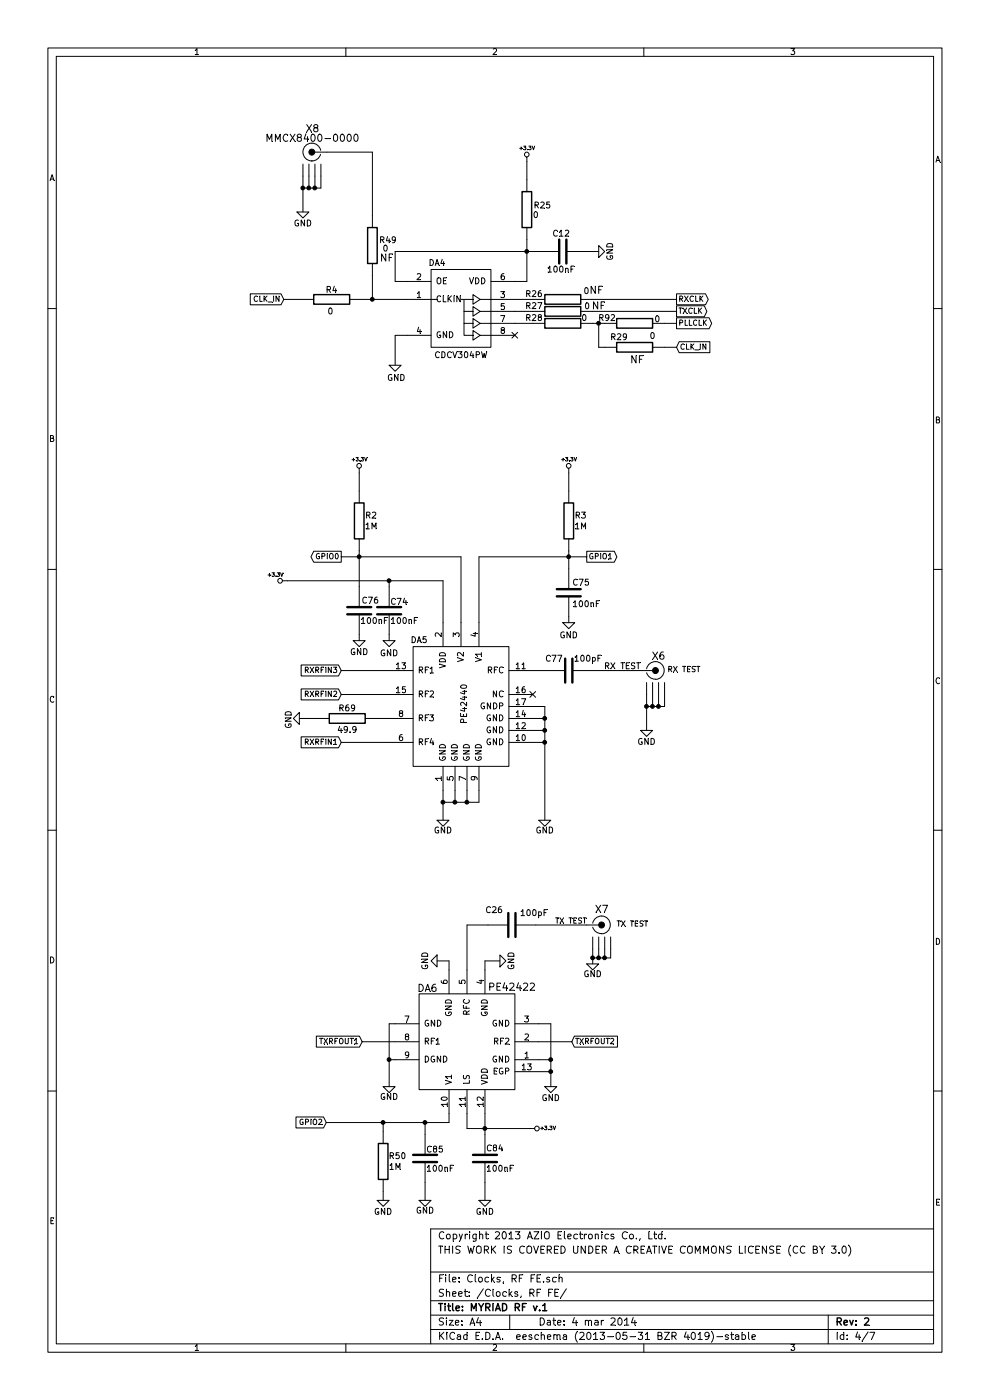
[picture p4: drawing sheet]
EESchema Schematic File Version 2
LIBS:power
LIBS:MYRIAD_RF-cache
EELAYER 27 0
EELAYER END
$Descr A4 8268 11693 portrait
encoding utf-8
Sheet 4 7
Title "MYRIAD RF v.1"
Date "4 mar 2014"
Rev "2"
Comp ""
Comment1 "THIS WORK IS COVERED UNDER A CREATIVE COMMONS LICENSE (CC BY 3.0)"
Comment2 "Copyright 2013 AZIO Electronics Co., Ltd."
Comment3 ""
Comment4 ""
$EndDescr
Text GLabel 2725 9375 0    45   Input ~ 0
GPIO2
Text GLabel 3025 8700 0    45   Input ~ 0
TXRFOUT1
Text GLabel 4775 8700 2    45   Input ~ 0
TXRFOUT2
Text GLabel 4900 4650 2    45   Output ~ 0
GPIO1
Text GLabel 2850 4650 0    45   Output ~ 0
GPIO0
Text GLabel 2850 5600 0    45   Input ~ 0
RXRFIN3
Text GLabel 2850 5800 0    45   Input ~ 0
RXRFIN2
Text GLabel 2850 6200 0    45   Input ~ 0
RXRFIN1
Text GLabel 5650 2500 2    45   Output ~ 0
RXCLK
Text GLabel 5650 2600 2    45   Output ~ 0
TXCLK
Text GLabel 5650 2700 2    45   Output ~ 0
PLLCLK
Text GLabel 5650 2900 2    45   Input ~ 0
CLK_IN
Text GLabel 2370 2500 0    45   Input ~ 0
CLK_IN
$Comp
L GND #PWR037
U 1 1
P 3200 10025
F 0 "#PWR037" H 3200 10125 50  0001 C CNN
F 1 "GND" H 3200 9925 50  0000 C CNN
F 2 "" H 3200 10025 60  0001 C CNN
F 3 "" H 3200 10025 60  0001 C CNN
	1    3200 10025
	1    0    0    -1  
$EndComp
$Comp
L GND #PWR038
U 1 1
P 4050 10025
F 0 "#PWR038" H 4050 10125 50  0001 C CNN
F 1 "GND" H 4050 9925 50  0000 C CNN
F 2 "" H 4050 10025 60  0001 C CNN
F 3 "" H 4050 10025 60  0001 C CNN
	1    4050 10025
	1    0    0    -1  
$EndComp
$Comp
L GND #PWR039
U 1 1
P 3550 10025
F 0 "#PWR039" H 3550 10125 50  0001 C CNN
F 1 "GND" H 3550 9935 50  0000 C CNN
F 2 "" H 3550 10025 60  0001 C CNN
F 3 "" H 3550 10025 60  0001 C CNN
	1    3550 10025
	1    0    0    -1  
$EndComp
$Comp
L GND #PWR040
U 1 1
P 4950 8050
F 0 "#PWR040" H 4950 8150 50  0001 C CNN
F 1 "GND" H 4950 7960 50  0000 C CNN
F 2 "" H 4950 8050 60  0001 C CNN
F 3 "" H 4950 8050 60  0001 C CNN
	1    4950 8050
	1    0    0    -1  
$EndComp
$Comp
L GND #PWR041
U 1 1
P 5000 2100
F 0 "#PWR041" H 5000 2200 50  0001 C CNN
F 1 "GND" H 5000 2000 50  0000 C CNN
F 2 "" H 5000 2100 60  0001 C CNN
F 3 "" H 5000 2100 60  0001 C CNN
	1    5000 2100
	0    -1   -1   0   
$EndComp
$Comp
L GND #PWR042
U 1 1
P 3300 3050
F 0 "#PWR042" H 3300 3150 50  0001 C CNN
F 1 "GND" H 3310 2940 50  0000 C CNN
F 2 "" H 3300 3050 60  0001 C CNN
F 3 "" H 3300 3050 60  0001 C CNN
	1    3300 3050
	1    0    0    -1  
$EndComp
$Comp
L GND #PWR043
U 1 1
P 4750 5200
F 0 "#PWR043" H 4750 5300 50  0001 C CNN
F 1 "GND" H 4750 5090 50  0000 C CNN
F 2 "" H 4750 5200 60  0001 C CNN
F 3 "" H 4750 5200 60  0001 C CNN
	1    4750 5200
	1    0    0    -1  
$EndComp
$Comp
L GND #PWR044
U 1 1
P 3250 5350
F 0 "#PWR044" H 3250 5450 50  0001 C CNN
F 1 "GND" H 3250 5240 50  0000 C CNN
F 2 "" H 3250 5350 60  0001 C CNN
F 3 "" H 3250 5350 60  0001 C CNN
	1    3250 5350
	1    0    0    -1  
$EndComp
$Comp
L GND #PWR045
U 1 1
P 3000 5350
F 0 "#PWR045" H 3000 5450 50  0001 C CNN
F 1 "GND" H 3000 5250 50  0000 C CNN
F 2 "" H 3000 5350 60  0001 C CNN
F 3 "" H 3000 5350 60  0001 C CNN
	1    3000 5350
	1    0    0    -1  
$EndComp
$Comp
L GND #PWR046
U 1 1
P 2500 6000
F 0 "#PWR046" H 2500 6100 50  0001 C CNN
F 1 "GND" H 2510 5910 50  0000 C CNN
F 2 "" H 2500 6000 60  0001 C CNN
F 3 "" H 2500 6000 60  0001 C CNN
	1    2500 6000
	0    1    1    0   
$EndComp
$Comp
L GND #PWR047
U 1 1
P 3700 6850
F 0 "#PWR047" H 3700 6950 50  0001 C CNN
F 1 "GND" H 3700 6760 50  0000 C CNN
F 2 "" H 3700 6850 60  0001 C CNN
F 3 "" H 3700 6850 60  0001 C CNN
	1    3700 6850
	1    0    0    -1  
$EndComp
$Comp
L GND #PWR048
U 1 1
P 4550 6850
F 0 "#PWR048" H 4550 6950 50  0001 C CNN
F 1 "GND" H 4550 6760 50  0000 C CNN
F 2 "" H 4550 6850 60  0001 C CNN
F 3 "" H 4550 6850 60  0001 C CNN
	1    4550 6850
	1    0    0    -1  
$EndComp
$Comp
L GND #PWR049
U 1 1
P 5400 6100
F 0 "#PWR049" H 5400 6200 50  0001 C CNN
F 1 "GND" H 5400 6000 50  0000 C CNN
F 2 "" H 5400 6100 60  0001 C CNN
F 3 "" H 5400 6100 60  0001 C CNN
	1    5400 6100
	1    0    0    -1  
$EndComp
$Comp
L SMA X7
U 1 1
P 5050 8025
F 0 "X7" H 5025 8450 60  0000 C CNN
F 1 "SMA8401-0000" H 4970 8425 60  0001 C CNN
F 2 "SMA" H 5050 8025 60  0001 C CNN
F 3 "" H 5050 8025 60  0001 C CNN
F 4 "SMA Female JACK PCB MOUNT 50Ohm;" H 5050 8025 60  0001 C CNN "Description"
F 5 "SMA8401-0000" H 5050 8025 60  0001 C CNN "Manufacturer Part Number"
F 6 "JYEBAO" H 5050 8025 60  0001 C CNN "Manufacturer"
F 7 "100Y" H 5050 8025 60  0001 C CNN "Vendor"
F 8 "50192" H 5050 8025 60  0001 C CNN "Vendor Part Number"
	1    5050 8025
	1    0    0    -1  
$EndComp
Text Label 5350 5600 2    50   ~ 0
RX TEST
$Comp
L SMA X6
U 1 1
P 5500 5900
F 0 "X6" H 5500 6315 60  0000 C CNN
F 1 "SMA8401-0000" H 5900 6200 60  0001 C CNN
F 2 "SMA" H 5500 5900 60  0001 C CNN
F 3 "" H 5500 5900 60  0001 C CNN
F 4 "SMA Female JACK PCB MOUNT 50Ohm;" H 5500 5900 60  0001 C CNN "Description"
F 5 "SMA8401-0000" H 5500 5900 60  0001 C CNN "Manufacturer Part Number"
F 6 "JYEBAO" H 5500 5900 60  0001 C CNN "Manufacturer"
F 7 "100Y" H 5500 5900 60  0001 C CNN "Vendor"
F 8 "50192" H 5500 5900 60  0001 C CNN "Vendor Part Number"
	1    5500 5900
	1    0    0    -1  
$EndComp
$Comp
L R R2
U 1 1
P 3000 4350
F 0 "R2" H 3100 4390 50  0000 C CNN
F 1 "1M" H 3100 4300 50  0000 C CNN
F 2 "R_SM0402" H 3000 4350 60  0001 C CNN
F 3 "" H 3000 4350 60  0001 C CNN
F 4 "RESISTOR; THICK FILM; 1MOHM; 62.5mW; 1%;" H 3000 4350 60  0001 C CNN "Description"
F 5 "RC0402FR-071ML" H 3000 4350 60  0001 C CNN "Manufacturer Part Number"
F 6 "YAGEO" H 3000 4350 60  0001 C CNN "Manufacturer"
F 7 "Farnell" H 3000 4350 60  0001 C CNN "Vendor"
F 8 "2127667" H 3000 4350 60  0001 C CNN "Vendor Part Number"
	1    3000 4350
	1    0    0    -1  
$EndComp
$Comp
L C C77
U 1 1
P 4750 5600
F 0 "C77" V 4850 5650 50  0000 L CNN
F 1 "100pF" V 4850 5325 50  0000 L CNN
F 2 "C_SM0402" H 4750 5600 60  0001 C CNN
F 3 "" H 4750 5600 60  0001 C CNN
F 4 "CAPACITOR; 0402; 100PF; 50V;" H 4750 5600 60  0001 C CNN "Description"
F 5 "GRM1555C1H101JD01D" H 4750 5600 60  0001 C CNN "Manufacturer Part Number"
F 6 "MURATA" H 4750 5600 60  0001 C CNN "Manufacturer"
F 7 "Farnell" H 4750 5600 60  0001 C CNN "Vendor"
F 8 "8819572" H 4750 5600 60  0001 C CNN "Vendor Part Number"
	1    4750 5600
	0    -1   -1   0   
$EndComp
$Comp
L R R69
U 1 1
P 2900 6000
F 0 "R69" V 2820 6000 50  0000 C CNN
F 1 "49.9" V 3000 6000 50  0000 C CNN
F 2 "R_SM0402" H 2900 6000 60  0001 C CNN
F 3 "" H 2900 6000 60  0001 C CNN
F 4 "RESISTOR; 0402; 1%; 49R9;" H 2900 6000 60  0001 C CNN "Description"
F 5 "MC 0.0625W 0402 1% 49R9" H 2900 6000 60  0001 C CNN "Manufacturer Part Number"
F 6 "MULTICOMP" H 2900 6000 60  0001 C CNN "Manufacturer"
F 7 "Farnell" H 2900 6000 60  0001 C CNN "Vendor"
F 8 "1802906RL" H 2900 6000 60  0001 C CNN "Vendor Part Number"
	1    2900 6000
	0    -1   1    0   
$EndComp
NoConn ~ 4450 5800
$Comp
L PE42440 DA5
U 1 1
P 3850 5850
F 0 "DA5" H 3500 6350 50  0000 C CNN
F 1 "PE42440" V 3880 5820 50  0000 C CNN
F 2 "QFN-16" H 3850 5850 60  0001 C CNN
F 3 "" H 3850 5850 60  0001 C CNN
F 4 "IC RF SWITCH; SP4T; 50 OHM; 16QFN;" H 3850 5850 60  0001 C CNN "Description"
F 5 "PE42440" H 3850 5850 60  0001 C CNN "Manufacturer Part Number"
F 6 "Peregrine Semiconductor" H 3850 5850 60  0001 C CNN "Manufacturer"
F 7 "Digi-Key" H 3850 5850 60  0001 C CNN "Vendor"
F 8 "1046-1038-1-ND" H 3850 5850 60  0001 C CNN "Vendor Part Number"
	1    3850 5850
	1    0    0    -1  
$EndComp
$Comp
L C C12
U 1 1
P 4700 2100
F 0 "C12" V 4850 2040 50  0000 L CNN
F 1 "100nF" V 4550 2000 50  0000 L CNN
F 2 "C_SM0402" H 4700 2100 60  0001 C CNN
F 3 "" H 4700 2100 60  0001 C CNN
F 4 "CAPACITOR; 0402; 100NF; 10V; X5R;" H 4700 2100 60  0001 C CNN "Description"
F 5 "C0402C104K8PACTU" H 4700 2100 60  0001 C CNN "Manufacturer Part Number"
F 6 "KEMET" H 4700 2100 60  0001 C CNN "Manufacturer"
F 7 "Farnell" H 4700 2100 60  0001 C CNN "Vendor"
F 8 "1288282" H 4700 2100 60  0001 C CNN "Vendor Part Number"
	1    4700 2100
	0    -1   -1   0   
$EndComp
NoConn ~ 4300 2800
$Comp
L R R25
U 1 1
P 4400 1750
F 0 "R25" H 4530 1780 50  0000 C CNN
F 1 "0" H 4475 1700 50  0000 C CNN
F 2 "R_SM0402" H 4400 1750 60  0001 C CNN
F 3 "" H 4400 1750 60  0001 C CNN
F 4 "RESISTOR; 0402; 0R; REEL 10000;" H 4400 1750 60  0001 C CNN "Description"
F 5 "RC0402JR-070RL" H 4400 1750 60  0001 C CNN "Manufacturer Part Number"
F 6 "YAGEO (PHYCOMP)" H 4400 1750 60  0001 C CNN "Manufacturer"
F 7 "Farnell" H 4400 1750 60  0001 C CNN "Vendor"
F 8 "1117280" H 4400 1750 60  0001 C CNN "Vendor Part Number"
	1    4400 1750
	1    0    0    -1  
$EndComp
$Comp
L R R29
U 1 1
P 5300 2900
F 0 "R29" V 5220 2770 50  0000 C CNN
F 1 "0" V 5210 3050 50  0000 C CNN
F 2 "R_SM0402" H 5300 2900 60  0001 C CNN
F 3 "" H 5300 2900 60  0001 C CNN
F 4 "RESISTOR; 0402; 0R; REEL 10000;" H 5300 2900 60  0001 C CNN "Description"
F 5 "RC0402JR-070RL" H 5300 2900 60  0001 C CNN "Manufacturer Part Number"
F 6 "YAGEO (PHYCOMP)" H 5300 2900 60  0001 C CNN "Manufacturer"
F 7 "Farnell" H 5300 2900 60  0001 C CNN "Vendor"
F 8 "1117280" H 5300 2900 60  0001 C CNN "Vendor Part Number"
F 9 "NF" V 5410 2920 60  0000 C CNN "Install"
F 10 "NOFIT" V 5300 2900 60  0001 C CNN "Assemble"
	1    5300 2900
	0    1    1    0   
$EndComp
$Comp
L CDCV304PV DA4
U 1 1
P 3850 2500
F 0 "DA4" H 3650 2800 50  0000 C CNN
F 1 "CDCV304PW" H 3850 2030 50  0000 C CNN
F 2 "TSSOP-8" H 3850 2500 60  0001 C CNN
F 3 "" H 3850 2500 60  0001 C CNN
F 4 "CDCV304PWR - IC; CLOCK BUFFER;" H 3850 2500 60  0001 C CNN "Description"
F 5 "CDCV304PWR" H 3850 2500 60  0001 C CNN "Manufacturer Part Number"
F 6 "TEXAS INSTRUMENTS" H 3850 2500 60  0001 C CNN "Manufacturer"
F 7 "Farnell" H 3850 2500 60  0001 C CNN "Vendor"
F 8 "1703244" H 3850 2500 60  0001 C CNN "Vendor Part Number"
	1    3850 2500
	1    0    0    -1  
$EndComp
$Comp
L R R49
U 1 1
P 3110 2050
F 0 "R49" H 3240 2090 50  0000 C CNN
F 1 "0" H 3220 2020 50  0000 C CNN
F 2 "R_SM0402" H 3110 2050 60  0001 C CNN
F 3 "" H 3110 2050 60  0001 C CNN
F 4 "RESISTOR; 0402; 0R; REEL 10000;" H 3110 2050 60  0001 C CNN "Description"
F 5 "RC0402JR-070RL" H 3110 2050 60  0001 C CNN "Manufacturer Part Number"
F 6 "YAGEO (PHYCOMP)" H 3110 2050 60  0001 C CNN "Manufacturer"
F 7 "Farnell" H 3110 2050 60  0001 C CNN "Vendor"
F 8 "1117280" H 3110 2050 60  0001 C CNN "Vendor Part Number"
F 9 "NF" H 3230 1940 60  0000 C CNN "Install"
F 10 "NOFIT" H 3110 2050 60  0001 C CNN "Assemble"
	1    3110 2050
	1    0    0    -1  
$EndComp
$Comp
L R R4
U 1 1
P 2770 2500
F 0 "R4" V 2850 2500 50  0000 C CNN
F 1 "0" V 2670 2510 50  0000 C CNN
F 2 "R_SM0402" H 2770 2500 60  0001 C CNN
F 3 "" H 2770 2500 60  0001 C CNN
F 4 "RESISTOR; 0402; 0R; REEL 10000;" H 2770 2500 60  0001 C CNN "Description"
F 5 "RC0402JR-070RL" H 2770 2500 60  0001 C CNN "Manufacturer Part Number"
F 6 "YAGEO (PHYCOMP)" H 2770 2500 60  0001 C CNN "Manufacturer"
F 7 "Farnell" H 2770 2500 60  0001 C CNN "Vendor"
F 8 "1117280" H 2770 2500 60  0001 C CNN "Vendor Part Number"
	1    2770 2500
	0    -1   -1   0   
$EndComp
$Comp
L GND #PWR050
U 1 1
P 4600 9075
F 0 "#PWR050" H 4600 9175 50  0001 C CNN
F 1 "GND" H 4600 8975 50  0000 C CNN
F 2 "" H 4600 9075 60  0001 C CNN
F 3 "" H 4600 9075 60  0001 C CNN
	1    4600 9075
	1    0    0    -1  
$EndComp
$Comp
L GND #PWR051
U 1 1
P 3250 9075
F 0 "#PWR051" H 3250 9175 50  0001 C CNN
F 1 "GND" H 3250 8985 50  0000 C CNN
F 2 "" H 3250 9075 60  0001 C CNN
F 3 "" H 3250 9075 60  0001 C CNN
	1    3250 9075
	1    0    0    -1  
$EndComp
$Comp
L MMCX X8
U 1 1
P 2580 1570
F 0 "X8" H 2550 2060 60  0000 C CNN
F 1 "MMCX8400-0000" H 2550 1980 60  0000 C CNN
F 2 "MMCX" H 2580 1570 60  0001 C CNN
F 3 "" H 2580 1570 60  0001 C CNN
F 4 "CON:MMCX Jack PCB Mount 50 Ohm" H 2580 1570 60  0001 C CNN "Description"
F 5 "MMCX8400-0000" H 2580 1570 60  0001 C CNN "Manufacturer Part Number"
F 6 "JYEBAO" H 2580 1570 60  0001 C CNN "Manufacturer"
F 7 "East Coast Microwave Dist" H 2580 1570 60  0001 C CNN "Vendor"
F 8 "East Coast Microwave Dist" H 2580 1570 60  0001 C CNN "Vendor Part Number"
	1    2580 1570
	-1   0    0    -1  
$EndComp
Connection ~ 5400 5900
Wire Wire Line
	5400 5800 5400 6100
Connection ~ 5450 5900
Wire Wire Line
	5450 5800 5450 5900
Wire Wire Line
	3000 4600 3000 4900
Connection ~ 3000 4650
Wire Wire Line
	4900 4650 4000 4650
Wire Wire Line
	4000 4650 4000 5200
Wire Wire Line
	3250 5600 2850 5600
Connection ~ 3800 6700
Wire Wire Line
	3800 6600 3800 6700
Connection ~ 4550 6100
Wire Wire Line
	4550 6100 4450 6100
Wire Wire Line
	3700 6600 3700 6850
Connection ~ 3700 6700
Wire Wire Line
	3300 2350 3300 2100
Wire Wire Line
	3300 2350 3400 2350
Wire Wire Line
	4400 2000 4400 2350
Wire Wire Line
	4400 2350 4300 2350
Connection ~ 5000 2700
Wire Wire Line
	4950 2700 5050 2700
Connection ~ 4400 2100
Wire Wire Line
	3400 2800 3300 2800
Wire Wire Line
	3300 2800 3300 3050
Wire Wire Line
	3300 2100 4500 2100
Wire Wire Line
	4000 6600 4000 6700
Wire Wire Line
	4000 6700 3700 6700
Wire Wire Line
	4450 5900 4550 5900
Wire Wire Line
	4550 5900 4550 6850
Wire Wire Line
	4550 6000 4450 6000
Connection ~ 4550 6000
Wire Wire Line
	4450 6200 4550 6200
Connection ~ 4550 6200
Wire Wire Line
	3900 6700 3900 6600
Connection ~ 3900 6700
Wire Wire Line
	3250 5800 2850 5800
Wire Wire Line
	2850 6200 3250 6200
Connection ~ 4750 4650
Wire Wire Line
	3850 5200 3850 4650
Wire Wire Line
	3850 4650 2850 4650
Wire Wire Line
	5550 5800 5550 5900
Wire Wire Line
	5550 5900 5400 5900
Wire Wire Line
	5500 5900 5500 5800
Connection ~ 5500 5900
Wire Wire Line
	4900 2100 5000 2100
Wire Wire Line
	4950 2500 5650 2500
Wire Wire Line
	4300 2500 4450 2500
Wire Wire Line
	4300 2600 4450 2600
Wire Wire Line
	4950 2600 5650 2600
Wire Wire Line
	4300 2700 4450 2700
Wire Wire Line
	5000 2700 5000 2900
Wire Wire Line
	5000 2900 5050 2900
Wire Wire Line
	5550 2700 5650 2700
Wire Wire Line
	5550 2900 5650 2900
Wire Wire Line
	3000 5300 3000 5350
Wire Wire Line
	3250 5300 3250 5350
Wire Wire Line
	4750 5150 4750 5200
Wire Wire Line
	4450 5600 4550 5600
Wire Wire Line
	4950 5600 5350 5600
Wire Wire Line
	2650 6000 2500 6000
Wire Wire Line
	3150 6000 3250 6000
Wire Wire Line
	3020 2500 3400 2500
Wire Wire Line
	3110 2300 3110 2500
Connection ~ 3110 2500
Wire Wire Line
	2370 2500 2520 2500
$Comp
L GND #PWR052
U 1 1
P 2530 1770
F 0 "#PWR052" H 2530 1870 50  0001 C CNN
F 1 "GND" H 2530 1670 50  0000 C CNN
F 2 "" H 2530 1770 60  0001 C CNN
F 3 "" H 2530 1770 60  0001 C CNN
	1    2530 1770
	1    0    0    -1  
$EndComp
Connection ~ 2530 1570
Wire Wire Line
	2530 1470 2530 1770
Connection ~ 2580 1570
Wire Wire Line
	2580 1470 2580 1570
Wire Wire Line
	2680 1470 2680 1570
Wire Wire Line
	2680 1570 2530 1570
Wire Wire Line
	2630 1570 2630 1470
Connection ~ 2630 1570
Wire Wire Line
	2730 1270 3110 1270
Wire Wire Line
	3110 1270 3110 1800
$Comp
L +3.3V #PWR053
U 1 1
P 4400 1350
F 0 "#PWR053" H 4400 1490 20  0001 C CNN
F 1 "+3.3V" H 4400 1460 30  0000 C CNN
F 2 "" H 4400 1350 60  0001 C CNN
F 3 "" H 4400 1350 60  0001 C CNN
	1    4400 1350
	1    0    0    -1  
$EndComp
Wire Wire Line
	4400 1350 4400 1500
$Comp
L +3.3V #PWR054
U 1 1
P 3000 3950
F 0 "#PWR054" H 3000 4090 20  0001 C CNN
F 1 "+3.3V" H 3000 4060 30  0000 C CNN
F 2 "" H 3000 3950 60  0001 C CNN
F 3 "" H 3000 3950 60  0001 C CNN
	1    3000 3950
	1    0    0    -1  
$EndComp
Wire Wire Line
	3000 3950 3000 4100
$Comp
L +3.3V #PWR055
U 1 1
P 4750 3950
F 0 "#PWR055" H 4750 4090 20  0001 C CNN
F 1 "+3.3V" H 4750 4060 30  0000 C CNN
F 2 "" H 4750 3950 60  0001 C CNN
F 3 "" H 4750 3950 60  0001 C CNN
	1    4750 3950
	1    0    0    -1  
$EndComp
Wire Wire Line
	4750 3950 4750 4100
Wire Wire Line
	3250 4850 3250 4900
Wire Wire Line
	3700 5200 3700 4850
Connection ~ 3250 4850
$Comp
L +3.3V #PWR056
U 1 1
P 4425 9425
F 0 "#PWR056" H 4425 9565 20  0001 C CNN
F 1 "+3.3V" V 4425 9575 30  0000 C CNN
F 2 "" H 4425 9425 60  0001 C CNN
F 3 "" H 4425 9425 60  0001 C CNN
	1    4425 9425
	0    1    1    0   
$EndComp
$Comp
L +3.3V #PWR057
U 1 1
P 2400 4850
F 0 "#PWR057" H 2400 4990 20  0001 C CNN
F 1 "+3.3V" V 2450 4950 30  0000 C CNN
F 2 "" H 2400 4850 60  0001 C CNN
F 3 "" H 2400 4850 60  0001 C CNN
	1    2400 4850
	0    -1   -1   0   
$EndComp
Wire Wire Line
	3700 4850 2400 4850
$Comp
L C C74
U 1 1
P 3250 5100
F 0 "C74" H 3260 5170 50  0000 L CNN
F 1 "100nF" H 3260 5010 50  0000 L CNN
F 2 "C_SM0402" H 3250 5100 60  0001 C CNN
F 3 "" H 3250 5100 60  0001 C CNN
F 4 "CAPACITOR; 0402; 100NF; 10V; X5R;" H 3250 5100 60  0001 C CNN "Description"
F 5 "C0402C104K8PACTU" H 3250 5100 60  0001 C CNN "Manufacturer Part Number"
F 6 "KEMET" H 3250 5100 60  0001 C CNN "Manufacturer"
F 7 "Farnell" H 3250 5100 60  0001 C CNN "Vendor"
F 8 "1288282" H 3250 5100 60  0001 C CNN "Vendor Part Number"
	1    3250 5100
	1    0    0    -1  
$EndComp
$Comp
L C C76
U 1 1
P 3000 5100
F 0 "C76" H 3020 5180 50  0000 L CNN
F 1 "100nF" H 3010 5010 50  0000 L CNN
F 2 "C_SM0402" H 3000 5100 60  0001 C CNN
F 3 "" H 3000 5100 60  0001 C CNN
F 4 "CAPACITOR; 0402; 100NF; 10V; X5R;" H 3000 5100 60  0001 C CNN "Description"
F 5 "C0402C104K8PACTU" H 3000 5100 60  0001 C CNN "Manufacturer Part Number"
F 6 "KEMET" H 3000 5100 60  0001 C CNN "Manufacturer"
F 7 "Farnell" H 3000 5100 60  0001 C CNN "Vendor"
F 8 "1288282" H 3000 5100 60  0001 C CNN "Vendor Part Number"
	1    3000 5100
	1    0    0    -1  
$EndComp
$Comp
L C C75
U 1 1
P 4750 4950
F 0 "C75" H 4780 5030 50  0000 L CNN
F 1 "100nF" H 4780 4850 50  0000 L CNN
F 2 "C_SM0402" H 4750 4950 60  0001 C CNN
F 3 "" H 4750 4950 60  0001 C CNN
F 4 "CAPACITOR; 0402; 100NF; 10V; X5R;" H 4750 4950 60  0001 C CNN "Description"
F 5 "C0402C104K8PACTU" H 4750 4950 60  0001 C CNN "Manufacturer Part Number"
F 6 "KEMET" H 4750 4950 60  0001 C CNN "Manufacturer"
F 7 "Farnell" H 4750 4950 60  0001 C CNN "Vendor"
F 8 "1288282" H 4750 4950 60  0001 C CNN "Vendor Part Number"
	1    4750 4950
	1    0    0    -1  
$EndComp
$Comp
L C C84
U 1 1
P 4050 9675
F 0 "C84" H 4060 9755 50  0000 L CNN
F 1 "100nF" H 4060 9585 50  0000 L CNN
F 2 "C_SM0402" H 4050 9675 60  0001 C CNN
F 3 "" H 4050 9675 60  0001 C CNN
F 4 "CAPACITOR; 0402; 100NF; 10V; X5R;" H 4050 9675 60  0001 C CNN "Description"
F 5 "C0402C104K8PACTU" H 4050 9675 60  0001 C CNN "Manufacturer Part Number"
F 6 "KEMET" H 4050 9675 60  0001 C CNN "Manufacturer"
F 7 "Farnell" H 4050 9675 60  0001 C CNN "Vendor"
F 8 "1288282" H 4050 9675 60  0001 C CNN "Vendor Part Number"
	1    4050 9675
	1    0    0    -1  
$EndComp
$Comp
L R R27
U 1 1
P 4700 2600
F 0 "R27" V 4660 2360 50  0000 C CNN
F 1 "0" V 4662 2804 50  0000 C CNN
F 2 "R_SM0402" H 4700 2600 60  0001 C CNN
F 3 "" H 4700 2600 60  0001 C CNN
F 4 "RESISTOR; 0402; 0R; REEL 10000;" H 4700 2600 60  0001 C CNN "Description"
F 5 "RC0402JR-070RL" H 4700 2600 60  0001 C CNN "Manufacturer Part Number"
F 6 "YAGEO (PHYCOMP)" H 4700 2600 60  0001 C CNN "Manufacturer"
F 7 "Farnell" H 4700 2600 60  0001 C CNN "Vendor"
F 8 "1117280" H 4700 2600 60  0001 C CNN "Vendor Part Number"
F 9 "NF" V 4660 2900 60  0000 C CNN "Install"
F 10 "NOFIT" V 4700 2600 60  0001 C CNN "Assemble"
	1    4700 2600
	0    1    1    0   
$EndComp
$Comp
L R R26
U 1 1
P 4700 2500
F 0 "R26" V 4660 2260 50  0000 C CNN
F 1 "0" V 4636 2698 50  0000 C CNN
F 2 "R_SM0402" H 4700 2500 60  0001 C CNN
F 3 "" H 4700 2500 60  0001 C CNN
F 4 "RESISTOR; 0402; 0R; REEL 10000;" H 4700 2500 60  0001 C CNN "Description"
F 5 "RC0402JR-070RL" H 4700 2500 60  0001 C CNN "Manufacturer Part Number"
F 6 "YAGEO (PHYCOMP)" H 4700 2500 60  0001 C CNN "Manufacturer"
F 7 "Farnell" H 4700 2500 60  0001 C CNN "Vendor"
F 8 "1117280" H 4700 2500 60  0001 C CNN "Vendor Part Number"
F 9 "NF" V 4630 2780 60  0000 C CNN "Install"
F 10 "NOFIT" V 4700 2500 60  0001 C CNN "Assseble"
	1    4700 2500
	0    1    1    0   
$EndComp
$Comp
L R R28
U 1 1
P 4700 2700
F 0 "R28" V 4660 2460 50  0000 C CNN
F 1 "0" V 4660 2880 50  0000 C CNN
F 2 "R_SM0402" H 4700 2700 60  0001 C CNN
F 3 "" H 4700 2700 60  0001 C CNN
F 4 "RESISTOR; 0402; 0R; REEL 10000;" H 4700 2700 60  0001 C CNN "Description"
F 5 "RC0402JR-070RL" H 4700 2700 60  0001 C CNN "Manufacturer Part Number"
F 6 "YAGEO (PHYCOMP)" H 4700 2700 60  0001 C CNN "Manufacturer"
F 7 "Farnell" H 4700 2700 60  0001 C CNN "Vendor"
F 8 "1117280" H 4700 2700 60  0001 C CNN "Vendor Part Number"
	1    4700 2700
	0    1    1    0   
$EndComp
$Comp
L R R3
U 1 1
P 4750 4350
F 0 "R3" H 4850 4390 50  0000 C CNN
F 1 "1M" H 4850 4300 50  0000 C CNN
F 2 "R_SM0402" H 4750 4350 60  0001 C CNN
F 3 "" H 4750 4350 60  0001 C CNN
F 4 "RESISTOR; THICK FILM; 1MOHM; 62.5mW; 1%;" H 4750 4350 60  0001 C CNN "Description"
F 5 "RC0402FR-071ML" H 4750 4350 60  0001 C CNN "Manufacturer Part Number"
F 6 "YAGEO" H 4750 4350 60  0001 C CNN "Manufacturer"
F 7 "Farnell" H 4750 4350 60  0001 C CNN "Vendor"
F 8 "2127667" H 4750 4350 60  0001 C CNN "Vendor Part Number"
	1    4750 4350
	1    0    0    -1  
$EndComp
$Comp
L R R50
U 1 1
P 3200 9700
F 0 "R50" H 3320 9740 50  0000 C CNN
F 1 "1M" H 3300 9650 50  0000 C CNN
F 2 "R_SM0402" H 3200 9700 60  0001 C CNN
F 3 "" H 3200 9700 60  0001 C CNN
F 4 "RESISTOR; THICK FILM; 1MOHM; 62.5mW; 1%;" H 3200 9700 60  0001 C CNN "Description"
F 5 "RC0402FR-071ML" H 3200 9700 60  0001 C CNN "Manufacturer Part Number"
F 6 "YAGEO" H 3200 9700 60  0001 C CNN "Manufacturer"
F 7 "Farnell" H 3200 9700 60  0001 C CNN "Vendor"
F 8 "2127667" H 3200 9700 60  0001 C CNN "Vendor Part Number"
	1    3200 9700
	1    0    0    -1  
$EndComp
$Comp
L C C85
U 1 1
P 3550 9675
F 0 "C85" H 3560 9745 50  0000 L CNN
F 1 "100nF" H 3560 9585 50  0000 L CNN
F 2 "C_SM0402" H 3550 9675 60  0001 C CNN
F 3 "" H 3550 9675 60  0001 C CNN
F 4 "CAPACITOR; 0402; 100NF; 10V; X5R;" H 3550 9675 60  0001 C CNN "Description"
F 5 "C0402C104K8PACTU" H 3550 9675 60  0001 C CNN "Manufacturer Part Number"
F 6 "KEMET" H 3550 9675 60  0001 C CNN "Manufacturer"
F 7 "Farnell" H 3550 9675 60  0001 C CNN "Vendor"
F 8 "1288282" H 3550 9675 60  0001 C CNN "Vendor Part Number"
	1    3550 9675
	1    0    0    -1  
$EndComp
$Comp
L R R92
U 1 1
P 5300 2700
F 0 "R92" V 5260 2470 50  0000 C CNN
F 1 "0" V 5270 2890 50  0000 C CNN
F 2 "R_SM0402" H 5300 2700 60  0001 C CNN
F 3 "" H 5300 2700 60  0001 C CNN
F 4 "RESISTOR; 0402; 0R; REEL 10000;" H 5300 2700 60  0001 C CNN "Description"
F 5 "RC0402JR-070RL" H 5300 2700 60  0001 C CNN "Manufacturer Part Number"
F 6 "YAGEO (PHYCOMP)" H 5300 2700 60  0001 C CNN "Manufacturer"
F 7 "Farnell" H 5300 2700 60  0001 C CNN "Vendor"
F 8 "1117280" H 5300 2700 60  0001 C CNN "Vendor Part Number"
	1    5300 2700
	0    1    1    0   
$EndComp
$Comp
L PE42422 DA6
U 1 1
P 3900 8700
F 0 "DA6" H 3570 9140 60  0000 C CNN
F 1 "PE42422" H 4275 9150 60  0000 C CNN
F 2 "QFN12" H 3900 9500 60  0001 C CNN
F 3 "" H 3900 8700 60  0000 C CNN
F 4 "1046-1062-1-ND" H 3900 10000 60  0001 C CNN "Vendor Part Number"
F 5 "Digi-Key" H 3800 9900 60  0001 C CNN "Vendor"
F 6 "IC; RF SWITCH; SPDT; 50 OHM; 12QFN;" H 4000 9700 60  0001 C CNN "Description"
F 7 "PE42422MLAA-Z" H 3850 9600 60  0001 C CNN "Manufacturer Part Number"
F 8 "Peregrine Semiconductor" H 3700 9800 60  0001 C CNN "Manufacturer"
	1    3900 8700
	1    0    0    -1  
$EndComp
Wire Wire Line
	4950 7925 4950 8050
Wire Wire Line
	5000 7925 5000 8000
Wire Wire Line
	4950 8000 5100 8000
Connection ~ 4950 8000
Wire Wire Line
	5050 8000 5050 7925
Connection ~ 5000 8000
Wire Wire Line
	5100 8000 5100 7925
Connection ~ 5050 8000
Text Notes 5150 7750 0    45   ~ 0
TX TEST
$Comp
L GND #PWR058
U 1 1
P 3650 8025
F 0 "#PWR058" H 3650 8125 50  0001 C CNN
F 1 "GND" H 3650 7925 50  0000 C CNN
F 2 "" H 3650 8025 60  0001 C CNN
F 3 "" H 3650 8025 60  0001 C CNN
	1    3650 8025
	0    1    1    0   
$EndComp
$Comp
L GND #PWR059
U 1 1
P 4175 8025
F 0 "#PWR059" H 4175 8125 50  0001 C CNN
F 1 "GND" H 4175 7925 50  0000 C CNN
F 2 "" H 4175 8025 60  0001 C CNN
F 3 "" H 4175 8025 60  0001 C CNN
	1    4175 8025
	0    -1   -1   0   
$EndComp
Wire Wire Line
	4175 8025 4050 8025
Wire Wire Line
	4050 8025 4050 8100
Wire Wire Line
	3650 8025 3750 8025
Wire Wire Line
	3750 8025 3750 8100
Wire Wire Line
	4500 8700 4775 8700
Wire Wire Line
	3300 8700 3025 8700
Wire Wire Line
	3300 8550 3250 8550
Wire Wire Line
	3250 8550 3250 9075
Wire Wire Line
	3300 8850 3250 8850
Connection ~ 3250 8850
Wire Wire Line
	4500 8550 4600 8550
Wire Wire Line
	4600 8550 4600 9075
Wire Wire Line
	4500 8950 4600 8950
Connection ~ 4600 8950
Wire Wire Line
	4500 8850 4600 8850
Connection ~ 4600 8850
Text Notes 5575 5625 0    45   ~ 0
RX TEST
Wire Wire Line
	3900 7725 3900 8100
Text Label 4900 7725 2    45   ~ 0
TX TEST
Wire Wire Line
	3750 9300 3750 9375
Wire Wire Line
	3750 9375 2725 9375
Wire Wire Line
	3550 9475 3550 9375
Connection ~ 3550 9375
Wire Wire Line
	3200 9450 3200 9375
Connection ~ 3200 9375
Wire Wire Line
	3200 9950 3200 10025
Wire Wire Line
	3550 9875 3550 10025
Wire Wire Line
	3900 9300 3900 9425
Wire Wire Line
	3900 9425 4425 9425
Wire Wire Line
	4050 9300 4050 9475
Connection ~ 4050 9425
Wire Wire Line
	4050 10025 4050 9875
$Comp
L C C26
U 1 1
P 4275 7725
F 0 "C26" V 4400 7800 50  0000 L CNN
F 1 "100pF" V 4375 7425 50  0000 L CNN
F 2 "C_SM0402" H 4275 7725 60  0001 C CNN
F 3 "" H 4275 7725 60  0001 C CNN
F 4 "CAPACITOR; 0402; 100PF; 50V;" H 4275 7725 60  0001 C CNN "Description"
F 5 "GRM1555C1H101JD01D" H 4275 7725 60  0001 C CNN "Manufacturer Part Number"
F 6 "MURATA" H 4275 7725 60  0001 C CNN "Manufacturer"
F 7 "Farnell" H 4275 7725 60  0001 C CNN "Vendor"
F 8 "8819572" H 4275 7725 60  0001 C CNN "Vendor Part Number"
	1    4275 7725
	0    -1   -1   0   
$EndComp
Wire Wire Line
	4900 7725 4475 7725
Wire Wire Line
	4075 7725 3900 7725
Wire Wire Line
	4750 4600 4750 4750
$EndSCHEMATC
